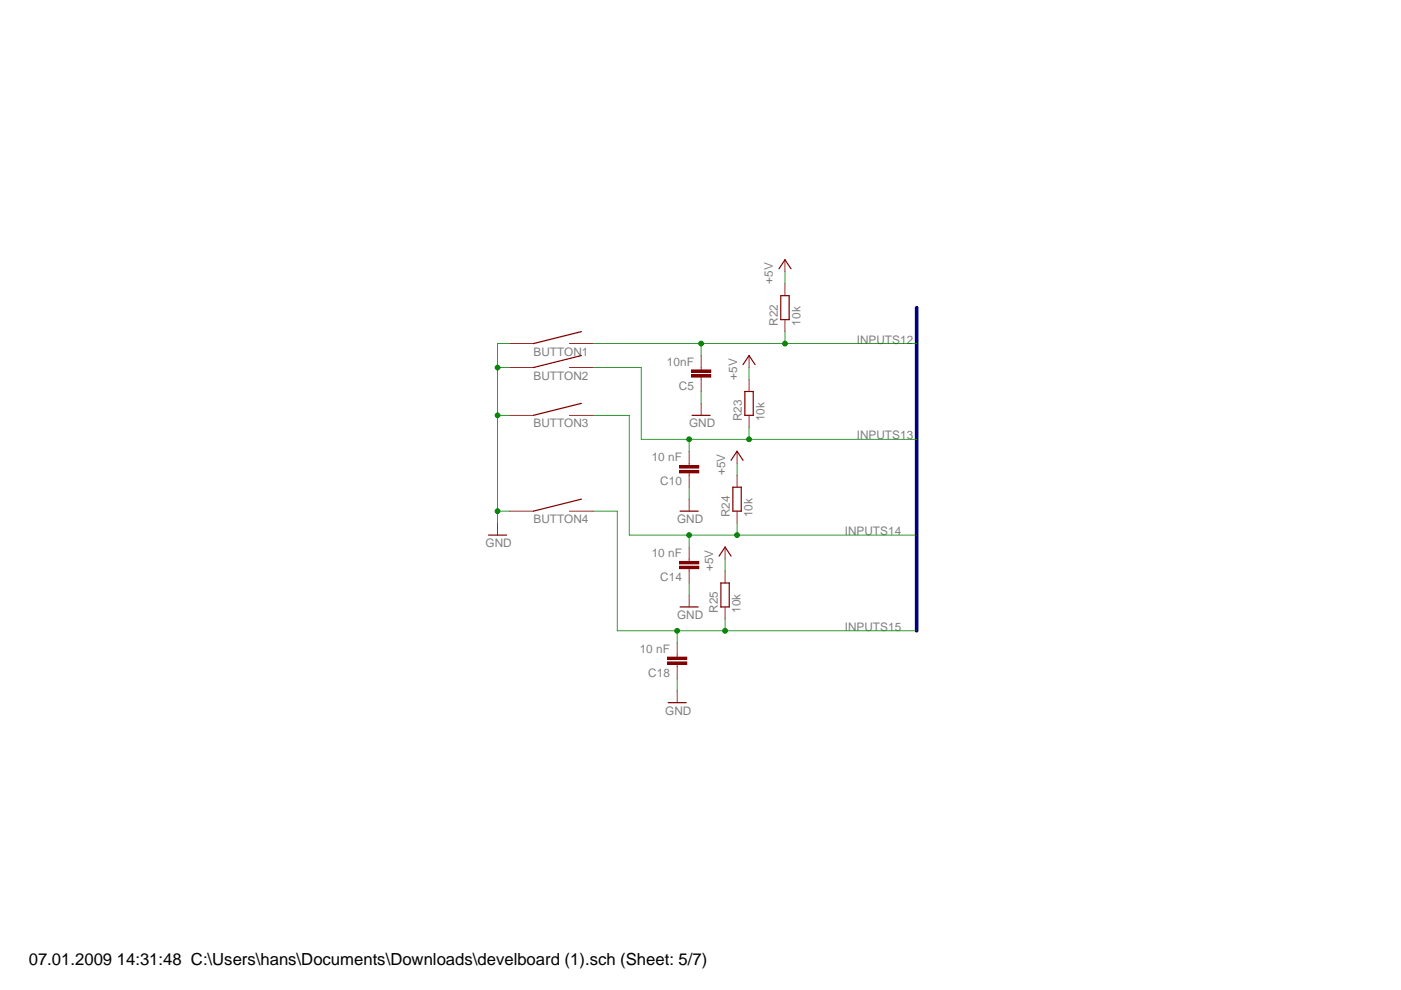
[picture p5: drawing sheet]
<svg xmlns="http://www.w3.org/2000/svg" width="297mm" height="210mm" viewBox="0 0 297 210" stroke-linecap="round" stroke-linejoin="round" font-family="sans-serif">
<g fill="#800000">
<path d="M167.2 62.6l.2 .1v5.1l-.1 .1-.1-.1z"/>
<path d="M165.5 62.6l.2 .1v5.1l-.2 .1-.1-.1z"/>
<path d="M166.4 60.1l.1 .1-.1 2.6z"/>
<path d="M165.5 62.6h1.8l.1 .1-.1 .1h-1.8z"/>
<path d="M165.5 67.7h1.8l.1 .1-.1 .1h-1.8z"/>
<path d="M166.4 67.7l.1 .1-.1 2.6z"/>
<path d="M159.6 82.9l.2 .1v5.1l-.1 .1-.1-.1z"/>
<path d="M157.8 82.9l.2 .1v5.1l-.1 .1-.1-.1z"/>
<path d="M158.8 80.4l.1 .1-.1 2.6z"/>
<path d="M157.8 82.9h1.9l.1 .1-.1 .2h-1.8z"/>
<path d="M157.8 88h1.9l.1 .1-.1 .1h-1.8z"/>
<path d="M158.8 88l.1 .1-.1 2.6z"/>
<path d="M157.1 103.2l.2 .1v5.1l-.1 .1-.2-.1z"/>
<path d="M155.3 103.2l.2 .1v5.1l-.1 .1-.1-.1z"/>
<path d="M156.2 100.7l.2 .1-.1 2.6z"/>
<path d="M155.3 103.2h1.9l.1 .1-.1 .2h-1.8z"/>
<path d="M155.3 108.3h1.9l.1 .1-.1 .1h-1.8z"/>
<path d="M156.2 108.4h.2l-.1 2.6z"/>
<path d="M158.8 75.4h.1l-.1 2.6z"/>
<path d="M158.7 75.3l.2 .1 1.3 1.9-.1 .1h-.1l-1.3-1.9z"/>
<path d="M158.7 75.4l.2-.1v.2l-1.3 1.9h-.1l-.1-.1z"/>
<path d="M156.2 95.7h.2l-.1 2.6z"/>
<path d="M156.2 95.6l.2 .1 1.2 1.9v.1h-.2l-1.2-1.9z"/>
<path d="M156.2 95.7l.1-.1 .1 .2-1.3 1.9h-.2v-.1z"/>
<path d="M166.4 55l.1 .1-.1 2.6z"/>
<path d="M166.4 55h.1l1.3 1.9v.2h-.2l-1.3-1.9z"/>
<path d="M166.3 55h.2v.2l-1.2 1.9h-.2v-.2z"/>
<path d="M148.6 80.4l.1 .1v2.6z"/>
<path d="M148.6 75.4h.1v2.6z"/>
<path d="M146.6 78.5h4.1v.5h-4.1z"/>
</g>
<path d="M146.6 78.5h4.1v.5h-4.1z" fill="none" stroke="#800000" stroke-width=".21"/>
<path d="M146.6 79.5h4.1v.5h-4.1z" fill="#800000"/>
<path d="M146.6 79.5h4.1v.5h-4.1z" fill="none" stroke="#800000" stroke-width=".21"/>
<g fill="#800000">
<path d="M148.6 79.9l.1 .1v.6z"/>
<path d="M148.6 77.9l.1 .1v.5z"/>
<path d="M146.1 100.7l.1 .1-.1 2.6z"/>
<path d="M146.1 95.7h.1l-.1 2.6z"/>
<path d="M144.1 98.8h4v.5h-4z"/>
</g>
<path d="M144.1 98.8h4v.5h-4z" fill="none" stroke="#800000" stroke-width=".21"/>
<path d="M144.1 99.8h4v.5h-4z" fill="#800000"/>
<path d="M144.1 99.8h4v.5h-4z" fill="none" stroke="#800000" stroke-width=".21"/>
<g fill="#800000">
<path d="M146.1 100.2l.1 .1-.1 .6z"/>
<path d="M146.1 98.2l.1 .1-.1 .5z"/>
<path d="M146.1 121.1h.1l-.1 2.6z"/>
<path d="M146.1 116h.1l-.1 2.7z"/>
<path d="M144.1 119.1h4v.5h-4z"/>
</g>
<path d="M144.1 119.1h4v.5h-4z" fill="none" stroke="#800000" stroke-width=".21"/>
<path d="M144.1 120.1h4v.5h-4z" fill="#800000"/>
<path d="M144.1 120.1h4v.5h-4z" fill="none" stroke="#800000" stroke-width=".21"/>
<g fill="#800000">
<path d="M146.1 120.5l.1 .1-.1 .6z"/>
<path d="M146.1 118.5l.1 .1-.1 .6z"/>
<path d="M148.6 85.5l.1 .1v2.6z"/>
<path d="M146.7 88h3.9l.1 .1-.1 .1h-3.9z"/>
<path d="M146.1 105.8l.1 .1-.1 2.6z"/>
<path d="M144.1 108.3h3.9l.1 .1-.1 .1h-3.8z"/>
<path d="M146.1 126.1l.1 .1-.1 2.6z"/>
<path d="M144.1 128.6h3.9l.1 .1-.1 .2h-3.8z"/>
<path d="M154.5 123.6l.2 .1v5l-.1 .2-.1-.2z"/>
<path d="M152.8 123.6l.2 .1v5l-.2 .2-.1-.2z"/>
<path d="M153.7 121.1h.1l-.1 2.6z"/>
<path d="M152.8 123.6l1.8-.1 .1 .2-.1 .1h-1.8z"/>
<path d="M152.8 128.6h1.8l.1 .1-.1 .2h-1.8z"/>
<path d="M153.7 128.7h.1l-.1 2.6z"/>
<path d="M143.5 141.4h.2l-.1 2.6z"/>
<path d="M143.5 136.3h.2l-.1 2.7z"/>
<path d="M141.5 139.4h4.1v.5h-4.1z"/>
</g>
<path d="M141.5 139.4h4.1v.5h-4.1z" fill="none" stroke="#800000" stroke-width=".21"/>
<path d="M141.5 140.4h4.1v.5h-4.1z" fill="#800000"/>
<path d="M141.5 140.4h4.1v.5h-4.1z" fill="none" stroke="#800000" stroke-width=".21"/>
<g fill="#800000">
<path d="M143.5 140.8l.2 .1-.1 .6z"/>
<path d="M143.5 138.8l.2 .1-.1 .6z"/>
<path d="M143.5 146.4l.2 .1-.1 2.6z"/>
<path d="M141.6 148.9h3.9l.1 .1-.1 .2h-3.8z"/>
<path d="M153.7 116h.1l-.1 2.7z"/>
<path d="M153.7 115.9l.1 .1 1.3 1.9v.1h-.2l-1.3-1.9z"/>
<path d="M153.6 116l.2-.1v.2l-1.2 1.9h-.2v-.1z"/>
<path d="M108 72.8l5.2 .1-5.2 .1z"/>
<path d="M120.7 72.8l5.2 .1-5.2 .1z"/>
<path d="M113 72.8l10.2-2.6 .2 .1-.1 .2-10.2 2.5z"/>
<path d="M108 77.9l5.2 .1h-5.2z"/>
<path d="M120.7 77.9l5.2 .1h-5.2z"/>
<path d="M113 77.9l10.2-2.6 .2 .1-.1 .1-10.2 2.6z"/>
<path d="M108 88l5.2 .1-5.2 .1z"/>
<path d="M120.7 88l5.2 .1-5.2 .1z"/>
<path d="M113 88l10.2-2.6 .2 .1-.1 .2-10.2 2.5z"/>
<path d="M108 108.4h5.2l-5.2 .1z"/>
<path d="M120.7 108.4h5.2l-5.2 .1z"/>
<path d="M113 108.3l10.2-2.6 .2 .2-.1 .1-10.2 2.5z"/>
<path d="M105.4 110.9l.2 .1-.1 2.6z"/>
<path d="M103.5 113.4h3.9l.1 .1-.1 .1h-3.8z"/>
</g>
<path d="M194 65.1a.38 .38 0 0 1 .4-.2 .38 .38 0 0 1 .3 .4v68.5a.38 .38 0 0 1-.4 .4 .38 .38 0 0 1-.3-.4z" fill="#000080"/>
<g fill="#008000">
<path d="M158.8 77.9l.1 .1-.1 2.6z"/>
<path d="M156.2 98.2l.2 .1-.1 2.6z"/>
<path d="M166.4 57.6h.1l-.1 2.7z"/>
<path d="M153.7 118.5l.1 .1-.1 2.6z"/>
<path d="M148.6 83h.1v2.6z"/>
<path d="M146.1 103.3h.1l-.1 2.7z"/>
<path d="M146.1 123.6l.1 .1-.1 2.6z"/>
<path d="M143.5 143.9l.2 .1-.1 2.6z"/>
<path d="M105.4 108.4h.2l-.1 2.6z"/>
<path d="M105.4 108.4h2.7l-2.6 .1z"/>
<path d="M105.4 88l.2 .1-.1 20.4z"/>
</g>
<circle cx="105.5" cy="108.4" r=".51" fill="#008000"/>
<circle cx="105.5" cy="108.4" r=".51" fill="none" stroke="#008000" stroke-width=".21"/>
<g fill="#008000">
<path d="M105.4 88l2.7 .1-2.6 .1z"/>
<path d="M105.4 77.9l.2 .1-.1 10.2z"/>
</g>
<circle cx="105.5" cy="88.1" r=".51" fill="#008000"/>
<circle cx="105.5" cy="88.1" r=".51" fill="none" stroke="#008000" stroke-width=".21"/>
<g fill="#008000">
<path d="M105.4 77.9l2.7 .1h-2.6z"/>
<path d="M105.4 72.8l.2 .1-.1 5.1z"/>
</g>
<circle cx="105.5" cy="78" r=".51" fill="#008000"/>
<circle cx="105.5" cy="78" r=".51" fill="none" stroke="#008000" stroke-width=".21"/>
<g fill="#008000">
<path d="M105.4 72.8l2.7 .1-2.6 .1z"/>
<path d="M125.7 72.8l23 .1-22.9 .1z"/>
<path d="M148.6 72.8l17.9 .1-17.8 .1z"/>
<path d="M166.4 70.3h.1l-.1 2.7z"/>
<path d="M148.6 72.8l.1 .1v2.6z"/>
</g>
<circle cx="148.7" cy="72.9" r=".51" fill="#008000"/>
<circle cx="148.7" cy="72.9" r=".51" fill="none" stroke="#008000" stroke-width=".21"/>
<circle cx="166.4" cy="72.9" r=".51" fill="#008000"/>
<circle cx="166.4" cy="72.9" r=".51" fill="none" stroke="#008000" stroke-width=".21"/>
<g fill="#008000">
<path d="M166.4 72.8l28 .1-28 .1z"/>
<path d="M146.1 93.1l12.8 .1-12.8 .1z"/>
<path d="M135.9 93.1l10.3 .1-10.2 .1z"/>
<path d="M135.9 77.9l.1 .1v15.3z"/>
<path d="M125.7 77.9l10.3 .1h-10.2z"/>
<path d="M158.8 90.6h.1l-.1 2.7z"/>
<path d="M146.1 93.1l.1 .1-.1 2.6z"/>
</g>
<circle cx="158.8" cy="93.2" r=".51" fill="#008000"/>
<circle cx="158.8" cy="93.2" r=".51" fill="none" stroke="#008000" stroke-width=".21"/>
<circle cx="146.1" cy="93.2" r=".51" fill="#008000"/>
<circle cx="146.1" cy="93.2" r=".51" fill="none" stroke="#008000" stroke-width=".21"/>
<g fill="#008000">
<path d="M158.8 93.1l35.6 .1-35.6 .1z"/>
<path d="M156.2 110.9l.2 .1-.1 2.6z"/>
<path d="M156.2 113.4l38.2 .1-38.1 .1z"/>
</g>
<circle cx="156.3" cy="113.5" r=".51" fill="#008000"/>
<circle cx="156.3" cy="113.5" r=".51" fill="none" stroke="#008000" stroke-width=".21"/>
<g fill="#008000">
<path d="M146.1 113.4l10.3 .1-10.3 .1z"/>
<path d="M146.1 113.4l.1 .1-.1 2.6z"/>
</g>
<circle cx="146.1" cy="113.5" r=".51" fill="#008000"/>
<circle cx="146.1" cy="113.5" r=".51" fill="none" stroke="#008000" stroke-width=".21"/>
<g fill="#008000">
<path d="M125.7 88l7.8 .1-7.7 .1z"/>
<path d="M133.4 88l.1 .1-.1 25.5z"/>
<path d="M133.4 113.4l12.8 .1-12.8 .1z"/>
<path d="M130.8 108.4h.2l-.1 25.5z"/>
<path d="M130.8 133.7l12.9 .1-12.8 .1z"/>
<path d="M143.5 133.7l10.3 .1-10.2 .1z"/>
<path d="M153.7 131.2l.1 .1-.1 2.6z"/>
<path d="M143.5 133.7l.2 .1-.1 2.6z"/>
</g>
<circle cx="143.6" cy="133.8" r=".51" fill="#008000"/>
<circle cx="143.6" cy="133.8" r=".51" fill="none" stroke="#008000" stroke-width=".21"/>
<g fill="#008000">
<path d="M125.7 108.4h5.3l-5.2 .1z"/>
<path d="M153.7 133.7l40.7 .1-40.7 .1z"/>
</g>
<circle cx="153.7" cy="133.8" r=".51" fill="#008000"/>
<circle cx="153.7" cy="133.8" r=".51" fill="none" stroke="#008000" stroke-width=".21"/>
<text font-size="3.5" x="6.1" y="204.7">07.01.2009 14:31:48 C:\Users\hans\Documents\Downloads\develboard (1).sch (Sheet: 5/7)</text>
<g font-size="2.5" fill="#808080">
<text x="163.9" y="60.2" transform="rotate(-90 163.9 60.2)">+5V</text>
<text x="164.9" y="69.1" transform="rotate(-90 164.9 69.1)">R22</text>
<text x="169.7" y="69.1" transform="rotate(-90 169.7 69.1)">10k</text>
<text x="113.1" y="75.4">BUTTON1</text>
<text x="141.4" y="77.6">10nF</text>
<text x="181.6" y="72.9">INPUTS12</text>
<text x="113.1" y="80.5">BUTTON2</text>
<text x="143.9" y="82.7">C5</text>
<text x="156.3" y="80.5" transform="rotate(-90 156.3 80.5)">+5V</text>
<text x="157.3" y="89.4" transform="rotate(-90 157.3 89.4)">R23</text>
<text x="162.1" y="89.4" transform="rotate(-90 162.1 89.4)">10k</text>
<text x="113.1" y="90.6">BUTTON3</text>
<text x="146.1" y="90.6">GND</text>
<text x="181.6" y="93.2">INPUTS13</text>
<text x="138.2" y="97.9">10 nF</text>
<text x="153.7" y="100.8" transform="rotate(-90 153.7 100.8)">+5V</text>
<text x="140" y="103">C10</text>
<text x="113.1" y="111">BUTTON4</text>
<text x="143.6" y="111">GND</text>
<text x="154.8" y="109.7" transform="rotate(-90 154.8 109.7)">R24</text>
<text x="159.6" y="109.7" transform="rotate(-90 159.6 109.7)">10k</text>
<text x="179.1" y="113.5">INPUTS14</text>
<text x="103" y="116">GND</text>
<text x="138.2" y="118.2">10 nF</text>
<text x="140" y="123.3">C14</text>
<text x="151.2" y="121.1" transform="rotate(-90 151.2 121.1)">+5V</text>
<text x="143.6" y="131.3">GND</text>
<text x="152.2" y="130" transform="rotate(-90 152.2 130)">R25</text>
<text x="157" y="130" transform="rotate(-90 157 130)">10k</text>
<text x="179.1" y="133.8">INPUTS15</text>
<text x="135.6" y="138.5">10 nF</text>
<text x="137.5" y="143.6">C18</text>
<text x="141" y="151.6">GND</text>
</g>
</svg>
